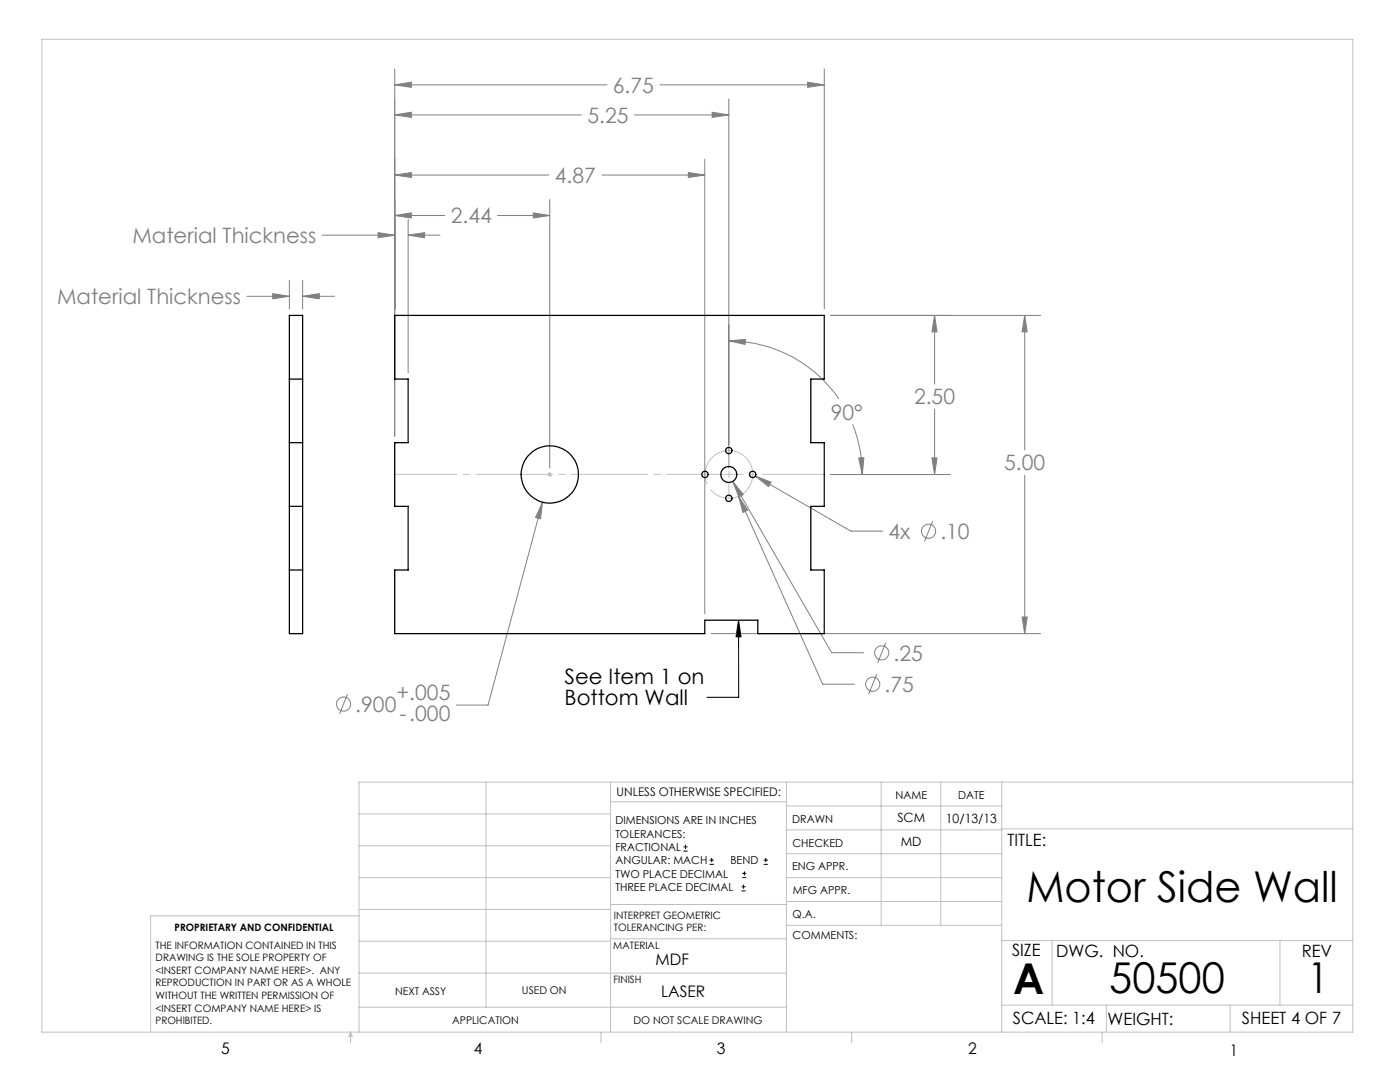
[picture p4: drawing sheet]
<svg xmlns="http://www.w3.org/2000/svg" width="279mm" height="216mm" viewBox="0 0 279 216" stroke-linecap="round" stroke-linejoin="round" font-family="sans-serif">
<g fill="none" stroke="#808080" stroke-width=".2">
<path d="M78.8 13.8v73.3M78.8 16.9h42.3M78.8 16.9l3.3-.5v1zM131.7 16.9h32.8M145.5 19.8v73.6M161.2 16.4l3.3 .5-3.3 .5zM164.5 13.8v47.9M78.8 34.9h30.7M78.8 22.9h37.2M78.8 22.9l3.3-.5v1zM78.8 34.9l3.3-.5v1zM109.7 39.8v53.6"/>
<path d="M120.1 34.9h20.6M126.6 22.9h18.9M137.4 34.4l3.3 .5-3.3 .5zM140.7 31.7v90.8M142.1 22.4l3.4 .5-3.4 .5zM49.3 59.1h8.4M54.4 58.6l3.3 .5-3.3 .5zM57.7 56v5.7M60.4 56v5.7M60.4 59.1h6.3M60.4 59.1l3.3-.5v1zM64.3 46.9h14.5"/>
<path d="M75.5 46.4l3.3 .5-3.3 .5zM78.8 43h10M78.8 43l3.3-.5v1zM81.5 43.7v30.7M81.5 46.9h6.3M81.5 46.9l3.2-.5v1zM99.3 43h10.4M106.4 42.5l3.3 .5-3.3 .5zM145.5 68l3.3-.3-.1 1zM145.5 68a26.7 26.7 0 0 1 21.9 11.6M165.8 62.9h41.9M186.5 62.9v13.7"/>
<path d="M186.5 62.9l.5 3.3h-1zM204.5 62.9v26.9M204.5 62.9l.5 3.3h-1zM146.2 96.1l19.8 34.1h6.3M146.2 96.1l2.1 2.6-.8 .5zM147.4 99l16.8 37.5h6.3M147.4 99l1.8 2.8-.9 .4zM150.8 95l19 11h6.3M150.8 95l3.1 1.2-.5 .9zM165.8 94.7h23.9M170.1 84.7a26.9 26.9 0 0 1 2 10M171.4 91.4l1-.1-.3 3.4z"/>
<path d="M186 91.4h1l-.5 3.3zM186.5 81.6v13.1M204.5 94.8v31.6M108.3 100.2l-10.9 40.5h-6.3M108.3 100.2l-.4 3.3-1-.2zM186.1 104l-1.6 4M69.4 138.5l-1.6 4M141.9 126.4h65.8M175 134.5l-1.6 4M176.8 128.2l-1.6 4.1M204 123.1h1l-.5 3.3z"/>
<circle cx="185.3" cy="106" r="1.42"/>
<circle cx="174.2" cy="136.5" r="1.41"/>
<circle cx="176" cy="130.3" r="1.41"/>
<circle cx="68.6" cy="140.5" r="1.4"/>
</g>
<g fill="none" stroke="#000" stroke-width=".2">
<path d="M147.4 123.8l.5 3.3h-1zM147.4 123.8v15.3h-6.3M136.4 169.8h.8M136.4 169h.8M136.8 168.6v.8M141.6 172.5h.9M141.6 171.6h.9M142 171.2v.8M148 177.8h.8M148 177h.8M148.1 175.1h.8M148.1 174.3h.8"/>
<path d="M148.4 176.5v.8M148.6 173.9v.8M152.4 172.5h.8M152.4 171.6h.8M152.8 171.2v.8"/>
</g>
<path d="M150 93.3a4.8 4.8 0 0 0-7.9-2 4.8 4.8 0 0 0 2.1 7.9 4.8 4.8 0 0 0 5.9-5.6l-.1-.3" fill="none" stroke="#c0c0c0" stroke-width=".2" stroke-dasharray="15.2 1.3 1.3 1.3" stroke-dashoffset="2.2" stroke-linecap="butt"/>
<g fill="none" stroke="#c0c0c0" stroke-width=".2">
<path d="M8.4 7.8h261.6v198.2h-261.6zM109.2 94.7h1M109.4 94.3l.7 .7M109.7 94.2v1M110.1 94.3l-.7 .7M97 156.1v44.9M121.8 156.1v49.9M121.8 160h35.2M157 156.1v49.9M175.9 156.1v28.5M187.7 156.1v28.5M199.9 156.1v49.9"/>
<path d="M270 156.1h-198.4v49.9M71.6 175.1h50.2M71.6 168.8h50.2M71.6 162.4h50.2M157 170.4h42.9M157 165.6h42.9M157 160.8h42.9M157 175.1h42.9M157 179.9h42.9M199.9 165.4h70.1M71.6 194.2h85.4M71.6 187.8h50.2"/>
<path d="M71.6 181.5h50.2M71.6 182.7h-41.5v23.3M121.8 187.3h35.2M121.8 180.5h35.2M157 184.6h42.9M199.9 187.7h70.1M210 187.7v12.9M255.4 187.7v12.9M70 206v2.1M70 206l.3 .8h-.7zM71.6 201h85.4M119.9 206v2.1"/>
<path d="M170 206v2.1M199.9 200.6h70.1M220 206v2.1M220.8 200.6v5.4M245.5 200.6v5.4"/>
</g>
<path d="M78.8 94.7h85.7" fill="none" stroke="#c0c0c0" stroke-width=".2" stroke-dasharray="15.2 1.3 1.3 1.3" stroke-dashoffset="2.9"/>
<path d="M145.5 89.9v9.5" fill="none" stroke="#c0c0c0" stroke-width=".2" stroke-dasharray="15.2 1.3 1.3 1.3" stroke-dashoffset="12.4"/>
<path d="M147.4 123.8l.5 3.3h-1z" fill="#000"/>
<g fill="#808080">
<path d="M186 91.4h1l-.5 3.3zM186.5 62.9l.5 3.3h-1zM147.4 99l.9 3.2 .9-.4zM171.4 91.4l1-.1-.3 3.4zM145.5 68l3.3-.3-.1 1zM142.1 22.4l3.4 .5-3.4 .5zM78.8 22.9l3.3-.5v1z"/>
<path d="M204 123.1h1l-.5 3.3zM204.5 62.9l.5 3.3h-1zM108.3 100.2l-1.4 3.1 1 .2zM150.8 95l2.6 2.1 .5-.9zM75.5 46.4l3.3 .5-3.3 .5zM81.5 46.9l3.2-.5v1zM161.2 16.4l3.3 .5-3.3 .5zM78.8 16.9l3.3-.5v1zM146.2 96.1l1.3 3.1 .8-.5zM106.4 42.5l3.3 .5-3.3 .5zM78.8 43l3.3-.5v1zM137.4 34.4l3.3 .5-3.3 .5zM78.8 34.9l3.3-.5v1zM54.4 58.6l3.3 .5-3.3 .5zM60.4 59.1l3.3-.5v1z"/>
</g>
<g fill="none" stroke="#000" stroke-width=".25">
<path d="M57.7 75.6h2.7M57.7 62.9h2.7v63.5h-2.7zM78.8 62.9h85.7v12.7h-2.7v12.7h2.7v12.7h-2.7v12.7h2.7v12.7h-13.3v-2.6h-10.5v2.6h-61.9v-12.7h2.7v-12.7h-2.7v-12.7h2.7v-12.7h-2.7zM57.7 88.3h2.7M57.7 113.7h2.7M57.7 101h2.7"/>
<circle cx="109.7" cy="94.7" r="5.7"/>
<circle cx="140.7" cy="94.7" r=".63"/>
<circle cx="145.5" cy="94.7" r="1.59"/>
<circle cx="145.5" cy="99.4" r=".63"/>
<circle cx="145.5" cy="89.9" r=".63"/>
<circle cx="150.2" cy="94.7" r=".63"/>
</g>
<g font-size="8.5">
<text x="204.9" y="179.9">Motor Side Wall</text>
<text x="202.2" y="198.3">A</text>
<text x="221.4" y="198.1">50500</text>
<text x="260.9" y="198.1">1</text>
</g>
<g font-size="4.2" fill="#808080">
<text x="122.3" y="18.5">6.75</text>
<text x="117.2" y="24.5">5.25</text>
<text x="110.7" y="36.5">4.87</text>
<text x="90" y="44.6">2.44</text>
<text x="26.4" y="48.5">Material Thickness</text>
<text x="11.4" y="60.7">Material Thickness</text>
<text x="165.8" y="83.7">90°</text>
<text x="182.4" y="80.7">2.50</text>
<text x="200.4" y="93.9">5.00</text>
<text x="177.3" y="107.5">4x</text>
<text x="187.7" y="107.5">.10</text>
<text x="178.3" y="131.8">.25</text>
<text x="70.9" y="142">.900</text>
<text x="79.1" y="139.7">+.005</text>
<text x="79.7" y="143.9">-.000</text>
<text x="176.5" y="138.1">.75</text>
</g>
<g font-size="4.2">
<text x="112.7" y="136.5">See Item 1 on</text>
<text x="112.7" y="140.7">Bottom Wall</text>
</g>
<g font-size="3.4">
<text x="201.1" y="168.8">TITLE:</text>
<text x="202" y="190.8">SIZE</text>
<text x="210.8" y="190.9">DWG. NO.</text>
<text x="259.8" y="191">REV</text>
<text x="202.1" y="204.4">SCALE: 1:4</text>
<text x="221" y="204.5">WEIGHT:</text>
<text x="247.8" y="204.4">SHEET 4 OF 7</text>
</g>
<g font-size="3.2">
<text x="130.8" y="192.5">MDF</text>
<text x="131.9" y="198.9">LASER</text>
<text x="44.2" y="210.4">5</text>
<text x="94.6" y="210.3">4</text>
<text x="143.1" y="210.4">3</text>
<text x="193.2" y="210.3">2</text>
<text x="245.4" y="210.6">1</text>
</g>
<g font-size="2.5">
<text x="179.1" y="164.1">SCM</text>
<text x="188.8" y="164.2">10/13/13</text>
<text x="179.8" y="168.8">MD</text>
</g>
<text font-size="2.4" x="123.1" y="158.9">UNLESS OTHERWISE SPECIFIED:</text>
<g font-size="2.2">
<text x="178.7" y="159.4">NAME</text>
<text x="191.2" y="159.4">DATE</text>
<text x="122.8" y="164.5">DIMENSIONS ARE IN INCHES</text>
<text x="122.8" y="167.1">TOLERANCES:</text>
<text x="158.1" y="164.2">DRAWN</text>
<text x="122.8" y="169.8">FRACTIONAL</text>
<text x="122.8" y="172.5">ANGULAR: MACH</text>
<text x="145.8" y="172.5">BEND</text>
<text x="158.1" y="173.7">ENG APPR.</text>
<text x="158.2" y="169.1">CHECKED</text>
<text x="122.8" y="175.1">TWO PLACE DECIMAL</text>
<text x="122.8" y="177.8">THREE PLACE DECIMAL</text>
<text x="158.2" y="178.4">MFG APPR.</text>
<text x="158.2" y="183.2">Q.A.</text>
<text x="158.2" y="187.4">COMMENTS:</text>
</g>
<g font-size="2.1">
<text x="78.8" y="198.5">NEXT ASSY</text>
<text x="104.2" y="198.4">USED ON</text>
<text x="90.2" y="204.3">APPLICATION</text>
<text x="126.4" y="204.3">DO NOT SCALE DRAWING</text>
</g>
<g font-size="2">
<text x="34.8" y="185.7">PROPRIETARY AND CONFIDENTIAL</text>
<text x="122.5" y="183.3">INTERPRET GEOMETRIC</text>
<text x="122.5" y="185.9">TOLERANCING PER:</text>
<text x="31.1" y="189.3">THE INFORMATION CONTAINED IN THIS</text>
<text x="31.1" y="191.8">DRAWING IS THE SOLE PROPERTY OF</text>
<text x="122.4" y="189.4">MATERIAL</text>
<text x="31.1" y="194.3">&lt;INSERT COMPANY NAME HERE&gt;. ANY</text>
<text x="31.1" y="196.8">REPRODUCTION IN PART OR AS A WHOLE</text>
<text x="122.4" y="196.2">FINISH</text>
<text x="31.1" y="199.4">WITHOUT THE WRITTEN PERMISSION OF</text>
<text x="31.1" y="201.9">&lt;INSERT COMPANY NAME HERE&gt; IS</text>
<text x="31.1" y="204.4">PROHIBITED.</text>
</g>
</svg>
